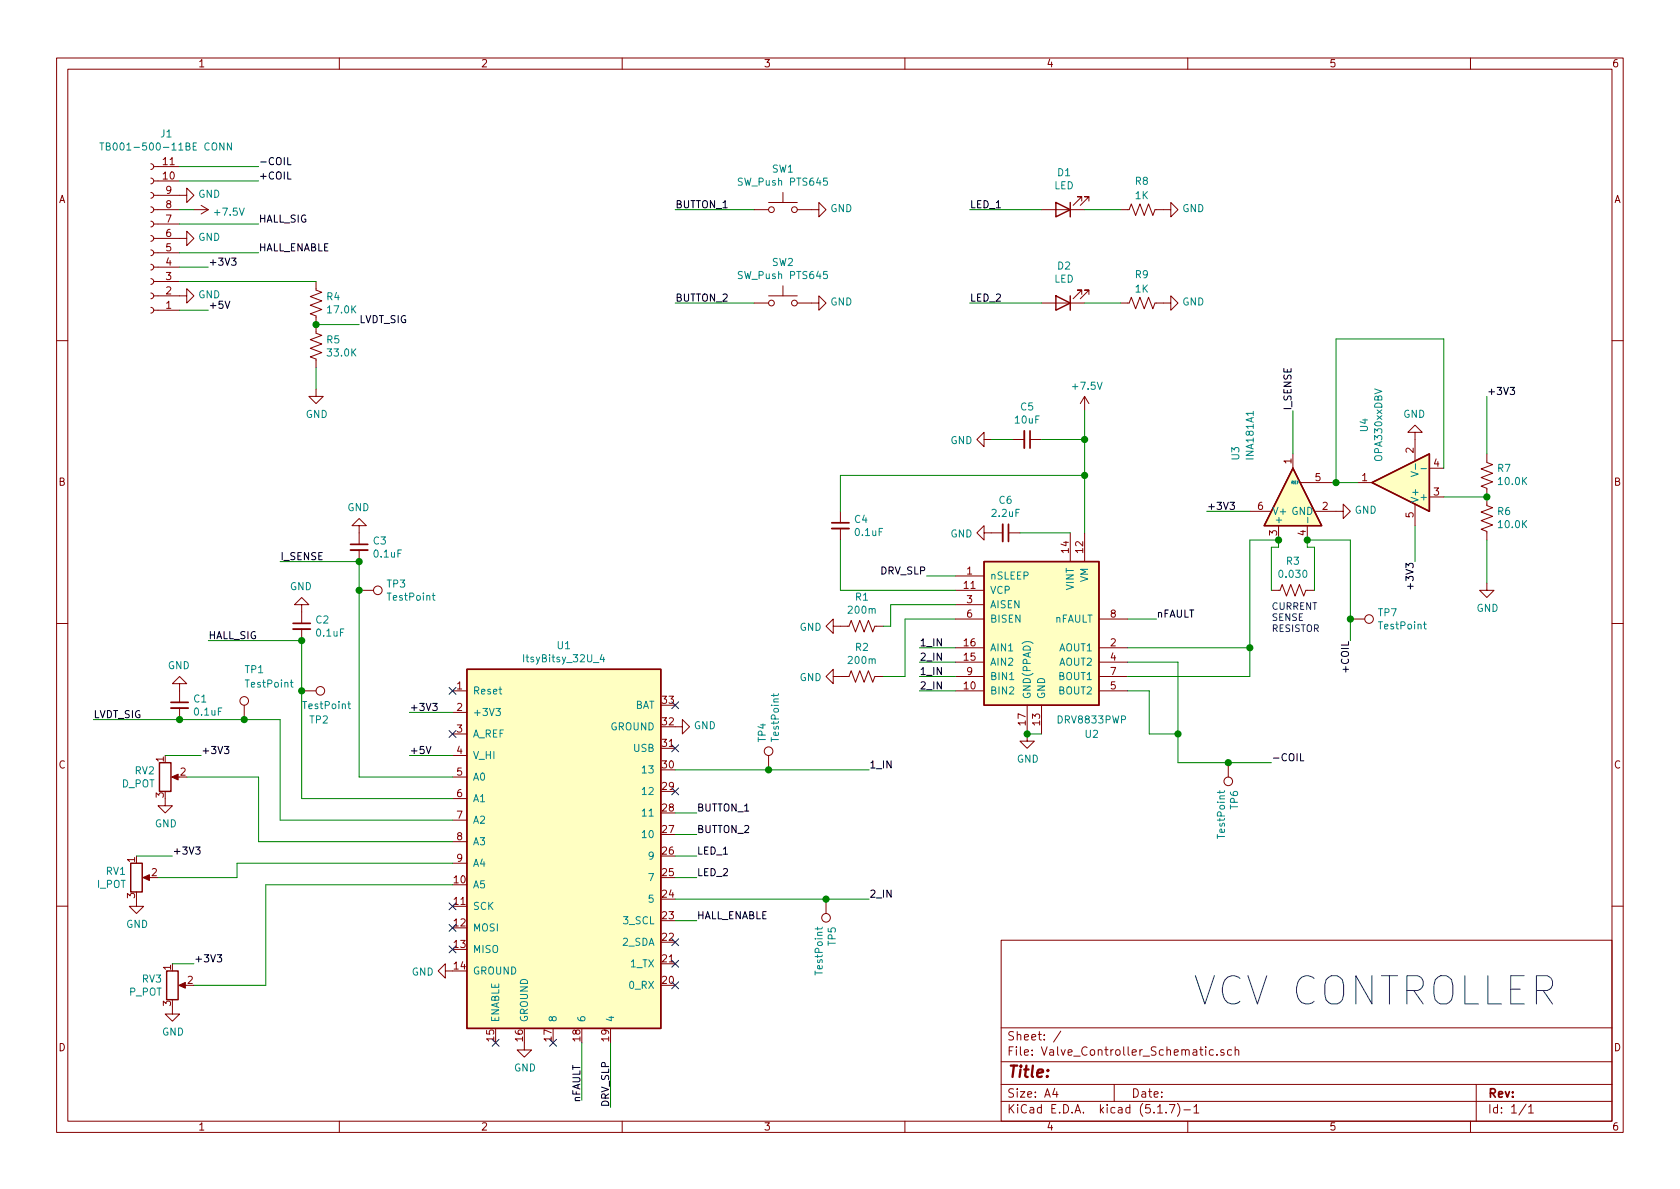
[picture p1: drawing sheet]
EESchema Schematic File Version 4
EELAYER 30 0
EELAYER END
$Descr A4 11693 8268
encoding utf-8
Sheet 1 1
Title ""
Date ""
Rev ""
Comp ""
Comment1 ""
Comment2 ""
Comment3 ""
Comment4 ""
$EndDescr
$Comp
L power:GND #PWR013
U 1 1
P 4700 5050
F 0 "#PWR013" H 4700 4800 50  0001 C CNN
F 1 "GND" V 4705 4922 50  0000 R CNN
F 2 "" H 4700 5050 50  0001 C CNN
F 3 "" H 4700 5050 50  0001 C CNN
	1    4700 5050
	0    -1   -1   0   
$EndComp
$Comp
L power:GND #PWR012
U 1 1
P 3650 7250
F 0 "#PWR012" H 3650 7000 50  0001 C CNN
F 1 "GND" H 3655 7077 50  0000 C CNN
F 2 "" H 3650 7250 50  0001 C CNN
F 3 "" H 3650 7250 50  0001 C CNN
	1    3650 7250
	1    0    0    -1  
$EndComp
$Comp
L power:GND #PWR011
U 1 1
P 3150 6750
F 0 "#PWR011" H 3150 6500 50  0001 C CNN
F 1 "GND" V 3155 6622 50  0000 R CNN
F 2 "" H 3150 6750 50  0001 C CNN
F 3 "" H 3150 6750 50  0001 C CNN
	1    3150 6750
	0    1    1    0   
$EndComp
Text Label 1950 3900 0    50   ~ 0
I_SENSE
Text Label 1450 4450 0    50   ~ 0
HALL_SIG
Text Label 650  5000 0    50   ~ 0
LVDT_SIG
$Comp
L Driver_Motor:DRV8833PWP U2
U 1 1
P 7250 4400
F 0 "U2" H 7600 3700 50  0000 C CNN
F 1 "DRV8833PWP" H 7600 3800 50  0000 C CNN
F 2 "Package_SO:HTSSOP-16-1EP_4.4x5mm_P0.65mm_EP3.4x5mm_Mask2.46x2.31mm_ThermalVias" H 7700 4850 50  0001 L CNN
F 3 "http://www.ti.com/lit/ds/symlink/drv8833.pdf" H 7100 4950 50  0001 C CNN
	1    7250 4400
	1    0    0    -1  
$EndComp
Text Label 6050 5350 0    50   ~ 0
1_IN
Text Label 6050 6250 0    50   ~ 0
2_IN
Text Label 6400 4700 0    50   ~ 0
1_IN
Text Label 6400 4800 0    50   ~ 0
2_IN
Text Label 6400 4500 0    50   ~ 0
1_IN
Text Label 6400 4600 0    50   ~ 0
2_IN
Wire Wire Line
	6650 4500 6400 4500
Wire Wire Line
	6650 4600 6400 4600
Wire Wire Line
	6650 4700 6400 4700
Wire Wire Line
	6650 4800 6400 4800
$Comp
L power:GND #PWR017
U 1 1
P 7150 5100
F 0 "#PWR017" H 7150 4850 50  0001 C CNN
F 1 "GND" H 7155 4927 50  0000 C CNN
F 2 "" H 7150 5100 50  0001 C CNN
F 3 "" H 7150 5100 50  0001 C CNN
	1    7150 5100
	1    0    0    -1  
$EndComp
Wire Wire Line
	7250 5100 7150 5100
Connection ~ 7150 5100
Text Label 4250 7700 1    50   ~ 0
DRV_SLP
Wire Wire Line
	4250 7700 4250 7250
Text Label 6450 4000 2    50   ~ 0
DRV_SLP
Wire Wire Line
	6450 4000 6650 4000
$Comp
L Device:C_Small C4
U 1 1
P 5850 3650
F 0 "C4" H 5942 3696 50  0000 L CNN
F 1 "0.1uF" H 5942 3605 50  0000 L CNN
F 2 "Capacitor_SMD:C_0805_2012Metric_Pad1.15x1.40mm_HandSolder" H 5850 3650 50  0001 C CNN
F 3 "~" H 5850 3650 50  0001 C CNN
	1    5850 3650
	1    0    0    -1  
$EndComp
Connection ~ 7550 3050
Wire Wire Line
	7550 3050 7550 2850
$Comp
L power:+7.5V #PWR018
U 1 1
P 7550 2850
F 0 "#PWR018" H 7550 2700 50  0001 C CNN
F 1 "+7.5V" H 7565 3023 50  0000 C CNN
F 2 "" H 7550 2850 50  0001 C CNN
F 3 "" H 7550 2850 50  0001 C CNN
	1    7550 2850
	1    0    0    -1  
$EndComp
$Comp
L Device:C_Small C5
U 1 1
P 7150 3050
F 0 "C5" V 6921 3050 50  0000 C CNN
F 1 "10uF" V 7012 3050 50  0000 C CNN
F 2 "Capacitor_SMD:C_0805_2012Metric_Pad1.15x1.40mm_HandSolder" H 7150 3050 50  0001 C CNN
F 3 "~" H 7150 3050 50  0001 C CNN
	1    7150 3050
	0    1    1    0   
$EndComp
Wire Wire Line
	7550 3050 7250 3050
$Comp
L power:GND #PWR016
U 1 1
P 6900 3050
F 0 "#PWR016" H 6900 2800 50  0001 C CNN
F 1 "GND" V 6905 2922 50  0000 R CNN
F 2 "" H 6900 3050 50  0001 C CNN
F 3 "" H 6900 3050 50  0001 C CNN
	1    6900 3050
	0    1    1    0   
$EndComp
Wire Wire Line
	7050 3050 6900 3050
Text Label 8050 4300 0    50   ~ 0
nFAULT
Wire Wire Line
	8050 4300 7850 4300
Wire Wire Line
	7850 4600 8200 4600
Wire Wire Line
	8200 4600 8200 5100
Wire Wire Line
	7850 4800 8000 4800
Wire Wire Line
	8000 4800 8000 5100
Wire Wire Line
	8000 5100 8200 5100
Connection ~ 8200 5100
Wire Wire Line
	8200 5100 8200 5300
Wire Wire Line
	6650 4100 5850 4100
Wire Wire Line
	5850 4100 5850 3750
Wire Wire Line
	7550 3050 7550 3300
Wire Wire Line
	5850 3550 5850 3300
Wire Wire Line
	5850 3300 7550 3300
Connection ~ 7550 3300
Wire Wire Line
	7550 3300 7550 3700
$Comp
L Device:R_US R1
U 1 1
P 6000 4350
F 0 "R1" V 5795 4350 50  0000 C CNN
F 1 "200m" V 5886 4350 50  0000 C CNN
F 2 "Resistor_SMD:R_0805_2012Metric_Pad1.15x1.40mm_HandSolder" V 6040 4340 50  0001 C CNN
F 3 "~" H 6000 4350 50  0001 C CNN
	1    6000 4350
	0    1    1    0   
$EndComp
$Comp
L Device:R_US R2
U 1 1
P 6000 4700
F 0 "R2" V 5795 4700 50  0000 C CNN
F 1 "200m" V 5886 4700 50  0000 C CNN
F 2 "Resistor_SMD:R_0805_2012Metric_Pad1.15x1.40mm_HandSolder" V 6040 4690 50  0001 C CNN
F 3 "~" H 6000 4700 50  0001 C CNN
	1    6000 4700
	0    1    1    0   
$EndComp
Wire Wire Line
	6150 4350 6200 4350
Wire Wire Line
	6200 4350 6200 4200
Wire Wire Line
	6200 4200 6650 4200
Wire Wire Line
	6150 4700 6300 4700
Wire Wire Line
	6300 4700 6300 4300
Wire Wire Line
	6300 4300 6650 4300
$Comp
L power:GND #PWR014
U 1 1
P 5850 4350
F 0 "#PWR014" H 5850 4100 50  0001 C CNN
F 1 "GND" V 5855 4222 50  0000 R CNN
F 2 "" H 5850 4350 50  0001 C CNN
F 3 "" H 5850 4350 50  0001 C CNN
	1    5850 4350
	0    1    1    0   
$EndComp
$Comp
L power:GND #PWR015
U 1 1
P 5850 4700
F 0 "#PWR015" H 5850 4450 50  0001 C CNN
F 1 "GND" V 5855 4572 50  0000 R CNN
F 2 "" H 5850 4700 50  0001 C CNN
F 3 "" H 5850 4700 50  0001 C CNN
	1    5850 4700
	0    1    1    0   
$EndComp
$Comp
L Device:R_POT RV2
U 1 1
P 1150 5400
F 0 "RV2" H 1081 5446 50  0000 R CNN
F 1 "D_POT" H 1081 5355 50  0000 R CNN
F 2 "Potentiometer_THT:Potentiometer_Bourns_3266Y_Vertical" H 1150 5400 50  0001 C CNN
F 3 "~" H 1150 5400 50  0001 C CNN
	1    1150 5400
	1    0    0    -1  
$EndComp
$Comp
L Device:R_POT RV1
U 1 1
P 950 6100
F 0 "RV1" H 880 6146 50  0000 R CNN
F 1 "I_POT" H 880 6055 50  0000 R CNN
F 2 "Potentiometer_THT:Potentiometer_Bourns_3266Y_Vertical" H 950 6100 50  0001 C CNN
F 3 "~" H 950 6100 50  0001 C CNN
	1    950  6100
	1    0    0    -1  
$EndComp
$Comp
L Device:R_POT RV3
U 1 1
P 1200 6850
F 0 "RV3" H 1131 6896 50  0000 R CNN
F 1 "P_POT" H 1131 6805 50  0000 R CNN
F 2 "Potentiometer_THT:Potentiometer_Bourns_3266Y_Vertical" H 1200 6850 50  0001 C CNN
F 3 "~" H 1200 6850 50  0001 C CNN
	1    1200 6850
	1    0    0    -1  
$EndComp
Text Label 2850 4950 0    50   ~ 0
+3V3
Text Label 1400 5250 0    50   ~ 0
+3V3
Text Label 1200 5950 0    50   ~ 0
+3V3
Text Label 1350 6700 0    50   ~ 0
+3V3
Wire Wire Line
	1400 5250 1150 5250
Wire Wire Line
	1200 5950 950  5950
Wire Wire Line
	1350 6700 1200 6700
$Comp
L power:GND #PWR06
U 1 1
P 1150 5550
F 0 "#PWR06" H 1150 5300 50  0001 C CNN
F 1 "GND" H 1155 5377 50  0000 C CNN
F 2 "" H 1150 5550 50  0001 C CNN
F 3 "" H 1150 5550 50  0001 C CNN
	1    1150 5550
	1    0    0    -1  
$EndComp
$Comp
L power:GND #PWR05
U 1 1
P 950 6250
F 0 "#PWR05" H 950 6000 50  0001 C CNN
F 1 "GND" H 955 6077 50  0000 C CNN
F 2 "" H 950 6250 50  0001 C CNN
F 3 "" H 950 6250 50  0001 C CNN
	1    950  6250
	1    0    0    -1  
$EndComp
$Comp
L power:GND #PWR07
U 1 1
P 1200 7000
F 0 "#PWR07" H 1200 6750 50  0001 C CNN
F 1 "GND" H 1205 6827 50  0000 C CNN
F 2 "" H 1200 7000 50  0001 C CNN
F 3 "" H 1200 7000 50  0001 C CNN
	1    1200 7000
	1    0    0    -1  
$EndComp
Wire Wire Line
	1300 5400 1800 5400
Wire Wire Line
	1800 5400 1800 5850
Wire Wire Line
	1100 6100 1650 6100
Wire Wire Line
	1650 6100 1650 6000
Wire Wire Line
	1350 6850 1850 6850
Wire Wire Line
	1850 6850 1850 6150
Text Label 1450 2150 0    50   ~ 0
+5V
Wire Wire Line
	1250 2150 1450 2150
$Comp
L power:GND #PWR03
U 1 1
P 1250 2050
F 0 "#PWR03" H 1250 1800 50  0001 C CNN
F 1 "GND" V 1255 1922 50  0000 R CNN
F 2 "" H 1250 2050 50  0001 C CNN
F 3 "" H 1250 2050 50  0001 C CNN
	1    1250 2050
	0    -1   -1   0   
$EndComp
Text Label 2500 2250 0    50   ~ 0
LVDT_SIG
Text Label 1450 1850 0    50   ~ 0
+3V3
$Comp
L power:GND #PWR02
U 1 1
P 1250 1650
F 0 "#PWR02" H 1250 1400 50  0001 C CNN
F 1 "GND" V 1255 1522 50  0000 R CNN
F 2 "" H 1250 1650 50  0001 C CNN
F 3 "" H 1250 1650 50  0001 C CNN
	1    1250 1650
	0    -1   -1   0   
$EndComp
Wire Wire Line
	1450 1850 1250 1850
Text Label 1800 1550 0    50   ~ 0
HALL_SIG
Text Label 4850 6400 0    50   ~ 0
HALL_ENABLE
Wire Wire Line
	4850 6400 4700 6400
Text Label 1800 1750 0    50   ~ 0
HALL_ENABLE
$Comp
L Device:C_Small C3
U 1 1
P 2500 3800
F 0 "C3" H 2592 3846 50  0000 L CNN
F 1 "0.1uF" H 2592 3755 50  0000 L CNN
F 2 "Capacitor_SMD:C_0805_2012Metric_Pad1.15x1.40mm_HandSolder" H 2500 3800 50  0001 C CNN
F 3 "~" H 2500 3800 50  0001 C CNN
	1    2500 3800
	1    0    0    -1  
$EndComp
$Comp
L power:GND #PWR010
U 1 1
P 2500 3700
F 0 "#PWR010" H 2500 3450 50  0001 C CNN
F 1 "GND" H 2505 3527 50  0000 C CNN
F 2 "" H 2500 3700 50  0001 C CNN
F 3 "" H 2500 3700 50  0001 C CNN
	1    2500 3700
	-1   0    0    1   
$EndComp
$Comp
L Device:C_Small C2
U 1 1
P 2100 4350
F 0 "C2" H 2192 4396 50  0000 L CNN
F 1 "0.1uF" H 2192 4305 50  0000 L CNN
F 2 "Capacitor_SMD:C_0805_2012Metric_Pad1.15x1.40mm_HandSolder" H 2100 4350 50  0001 C CNN
F 3 "~" H 2100 4350 50  0001 C CNN
	1    2100 4350
	1    0    0    -1  
$EndComp
$Comp
L power:GND #PWR09
U 1 1
P 2100 4250
F 0 "#PWR09" H 2100 4000 50  0001 C CNN
F 1 "GND" H 2105 4077 50  0000 C CNN
F 2 "" H 2100 4250 50  0001 C CNN
F 3 "" H 2100 4250 50  0001 C CNN
	1    2100 4250
	-1   0    0    1   
$EndComp
$Comp
L Device:C_Small C1
U 1 1
P 1250 4900
F 0 "C1" H 1342 4946 50  0000 L CNN
F 1 "0.1uF" H 1342 4855 50  0000 L CNN
F 2 "Capacitor_SMD:C_0805_2012Metric_Pad1.15x1.40mm_HandSolder" H 1250 4900 50  0001 C CNN
F 3 "~" H 1250 4900 50  0001 C CNN
	1    1250 4900
	1    0    0    -1  
$EndComp
$Comp
L power:GND #PWR08
U 1 1
P 1250 4800
F 0 "#PWR08" H 1250 4550 50  0001 C CNN
F 1 "GND" H 1255 4627 50  0000 C CNN
F 2 "" H 1250 4800 50  0001 C CNN
F 3 "" H 1250 4800 50  0001 C CNN
	1    1250 4800
	-1   0    0    1   
$EndComp
Wire Wire Line
	1450 4450 2100 4450
Wire Wire Line
	2100 4450 2100 4800
Connection ~ 2100 4450
Wire Wire Line
	2100 5550 3150 5550
Wire Wire Line
	1950 5700 3150 5700
Wire Wire Line
	1800 5850 3150 5850
Wire Wire Line
	1650 6000 3150 6000
Wire Wire Line
	1850 6150 3150 6150
Wire Wire Line
	1950 3900 2500 3900
Wire Wire Line
	2500 3900 2500 4100
Wire Wire Line
	2500 5400 3150 5400
Connection ~ 2500 3900
Wire Wire Line
	2850 4950 3150 4950
$Comp
L power:+7.5V #PWR04
U 1 1
P 1350 1450
F 0 "#PWR04" H 1350 1300 50  0001 C CNN
F 1 "+7.5V" V 1365 1578 50  0000 L CNN
F 2 "" H 1350 1450 50  0001 C CNN
F 3 "" H 1350 1450 50  0001 C CNN
	1    1350 1450
	0    1    1    0   
$EndComp
Wire Wire Line
	1250 1550 1800 1550
Wire Wire Line
	1250 1750 1800 1750
Wire Wire Line
	1250 1450 1350 1450
$Comp
L power:GND #PWR01
U 1 1
P 1250 1350
F 0 "#PWR01" H 1250 1100 50  0001 C CNN
F 1 "GND" V 1255 1222 50  0000 R CNN
F 2 "" H 1250 1350 50  0001 C CNN
F 3 "" H 1250 1350 50  0001 C CNN
	1    1250 1350
	0    -1   -1   0   
$EndComp
$Comp
L Amplifier_Current:INA181 U3
U 1 1
P 9000 3450
F 0 "U3" H 9250 3850 50  0000 L CNN
F 1 "INA181A1" H 9250 3750 50  0000 L CNN
F 2 "Package_TO_SOT_SMD:SOT-23-6" H 9050 3500 50  0001 C CNN
F 3 "http://www.ti.com/lit/ds/symlink/ina181.pdf" H 9150 3600 50  0001 C CNN
	1    9000 3450
	0    -1   -1   0   
$EndComp
Text Label 9000 2850 1    50   ~ 0
I_SENSE
Wire Wire Line
	9000 2850 9000 3150
$Comp
L Device:R_US R3
U 1 1
P 9000 4100
F 0 "R3" V 8795 4100 50  0000 C CNN
F 1 "0.030" V 8886 4100 50  0000 C CNN
F 2 "Resistor_SMD:R_0805_2012Metric_Pad1.15x1.40mm_HandSolder" V 9040 4090 50  0001 C CNN
F 3 "~" H 9000 4100 50  0001 C CNN
	1    9000 4100
	0    1    1    0   
$EndComp
Wire Wire Line
	7850 4500 8700 4500
Wire Wire Line
	8700 4700 8700 4500
Wire Wire Line
	8900 3750 8900 3800
Wire Wire Line
	8900 3800 8850 3800
Wire Wire Line
	8850 3800 8850 4100
Wire Wire Line
	9150 4100 9150 3800
Wire Wire Line
	9150 3800 9100 3800
Wire Wire Line
	9100 3800 9100 3750
$Comp
L power:GND #PWR019
U 1 1
P 9300 3550
F 0 "#PWR019" H 9300 3300 50  0001 C CNN
F 1 "GND" V 9305 3422 50  0000 R CNN
F 2 "" H 9300 3550 50  0001 C CNN
F 3 "" H 9300 3550 50  0001 C CNN
	1    9300 3550
	0    -1   -1   0   
$EndComp
Wire Wire Line
	7850 4700 8700 4700
NoConn ~ 4700 4900
NoConn ~ 4700 5200
NoConn ~ 4700 5500
NoConn ~ 4700 6550
NoConn ~ 4700 6700
NoConn ~ 4700 6850
NoConn ~ 3850 7250
NoConn ~ 3450 7250
NoConn ~ 3150 6600
NoConn ~ 3150 6450
NoConn ~ 3150 6300
NoConn ~ 3150 5100
NoConn ~ 3150 4800
Text Label 9400 4450 3    50   ~ 0
+COIL
Text Label 8850 5300 0    50   ~ 0
-COIL
Wire Wire Line
	8200 5300 8550 5300
Text Label 1800 1250 0    50   ~ 0
+COIL
$Comp
L Connector:Conn_01x11_Female J1
U 1 1
P 1050 1650
F 0 "J1" H 942 925 50  0000 C CNN
F 1 "TB001-500-11BE CONN" H 942 1016 50  0000 C CNN
F 2 "Connector:TB001-500-11BE" H 1050 1650 50  0001 C CNN
F 3 "~" H 1050 1650 50  0001 C CNN
	1    1050 1650
	-1   0    0    1   
$EndComp
Wire Wire Line
	1250 1250 1800 1250
Text Label 1800 1150 0    50   ~ 0
-COIL
Wire Wire Line
	1250 1150 1800 1150
Wire Wire Line
	9100 3750 9400 3750
Wire Wire Line
	9400 3750 9400 4300
Connection ~ 9100 3750
Wire Wire Line
	8900 3750 8700 3750
Wire Wire Line
	8700 3750 8700 4500
Connection ~ 8900 3750
Connection ~ 8700 4500
Text Label 4850 5650 0    50   ~ 0
BUTTON_1
Text Label 4850 5800 0    50   ~ 0
BUTTON_2
Wire Wire Line
	4700 5650 4850 5650
Wire Wire Line
	4700 5800 4850 5800
Text Label 4850 5950 0    50   ~ 0
LED_1
Text Label 4850 6100 0    50   ~ 0
LED_2
Wire Wire Line
	4850 5950 4700 5950
Wire Wire Line
	4850 6100 4700 6100
$Comp
L Device:LED D1
U 1 1
P 7400 1450
F 0 "D1" H 7393 1195 50  0000 C CNN
F 1 "LED" H 7393 1286 50  0000 C CNN
F 2 "LED_SMD:LED_0805_2012Metric_Pad1.15x1.40mm_HandSolder" H 7400 1450 50  0001 C CNN
F 3 "~" H 7400 1450 50  0001 C CNN
	1    7400 1450
	-1   0    0    1   
$EndComp
Wire Wire Line
	7550 2100 7800 2100
Wire Wire Line
	7550 1450 7800 1450
$Comp
L power:GND #PWR023
U 1 1
P 8100 2100
F 0 "#PWR023" H 8100 1850 50  0001 C CNN
F 1 "GND" V 8105 1972 50  0000 R CNN
F 2 "" H 8100 2100 50  0001 C CNN
F 3 "" H 8100 2100 50  0001 C CNN
	1    8100 2100
	0    -1   -1   0   
$EndComp
$Comp
L power:GND #PWR022
U 1 1
P 8100 1450
F 0 "#PWR022" H 8100 1200 50  0001 C CNN
F 1 "GND" V 8105 1322 50  0000 R CNN
F 2 "" H 8100 1450 50  0001 C CNN
F 3 "" H 8100 1450 50  0001 C CNN
	1    8100 1450
	0    -1   -1   0   
$EndComp
Wire Wire Line
	6750 2100 7250 2100
Wire Wire Line
	6750 1450 7250 1450
Text Label 6750 2100 0    50   ~ 0
LED_2
Text Label 6750 1450 0    50   ~ 0
LED_1
$Comp
L Device:LED D2
U 1 1
P 7400 2100
F 0 "D2" H 7393 1845 50  0000 C CNN
F 1 "LED" H 7393 1936 50  0000 C CNN
F 2 "LED_SMD:LED_0805_2012Metric_Pad1.15x1.40mm_HandSolder" H 7400 2100 50  0001 C CNN
F 3 "~" H 7400 2100 50  0001 C CNN
	1    7400 2100
	-1   0    0    1   
$EndComp
$Comp
L power:GND #PWR021
U 1 1
P 5650 2100
F 0 "#PWR021" H 5650 1850 50  0001 C CNN
F 1 "GND" V 5655 1972 50  0000 R CNN
F 2 "" H 5650 2100 50  0001 C CNN
F 3 "" H 5650 2100 50  0001 C CNN
	1    5650 2100
	0    -1   -1   0   
$EndComp
$Comp
L power:GND #PWR020
U 1 1
P 5650 1450
F 0 "#PWR020" H 5650 1200 50  0001 C CNN
F 1 "GND" V 5655 1322 50  0000 R CNN
F 2 "" H 5650 1450 50  0001 C CNN
F 3 "" H 5650 1450 50  0001 C CNN
	1    5650 1450
	0    -1   -1   0   
$EndComp
Wire Wire Line
	4700 2100 5250 2100
Wire Wire Line
	4700 1450 5250 1450
Text Label 4700 2100 0    50   ~ 0
BUTTON_2
Text Label 4700 1450 0    50   ~ 0
BUTTON_1
$Comp
L Switch:SW_Push SW1
U 1 1
P 5450 1450
F 0 "SW1" H 5450 1735 50  0000 C CNN
F 1 "SW_Push PTS645" H 5450 1644 50  0000 C CNN
F 2 "Button_Switch_SMD:SW_SPST_PTS645" H 5450 1650 50  0001 C CNN
F 3 "~" H 5450 1650 50  0001 C CNN
	1    5450 1450
	1    0    0    -1  
$EndComp
$Comp
L Switch:SW_Push SW2
U 1 1
P 5450 2100
F 0 "SW2" H 5450 2385 50  0000 C CNN
F 1 "SW_Push PTS645" H 5450 2294 50  0000 C CNN
F 2 "Button_Switch_SMD:SW_SPST_PTS645" H 5450 2300 50  0001 C CNN
F 3 "~" H 5450 2300 50  0001 C CNN
	1    5450 2100
	1    0    0    -1  
$EndComp
Text Notes 8300 7000 0    197  ~ 0
VCV CONTROLLER
Text Label 8400 3550 0    50   ~ 0
+3V3
Wire Wire Line
	8400 3550 8700 3550
$Comp
L power:GND #PWR026
U 1 1
P 10350 4050
F 0 "#PWR026" H 10350 3800 50  0001 C CNN
F 1 "GND" H 10355 3877 50  0000 C CNN
F 2 "" H 10350 4050 50  0001 C CNN
F 3 "" H 10350 4050 50  0001 C CNN
	1    10350 4050
	1    0    0    -1  
$EndComp
$Comp
L Device:R_US R7
U 1 1
P 10350 3300
F 0 "R7" H 10282 3254 50  0000 R CNN
F 1 "10.0K" H 10282 3345 50  0000 R CNN
F 2 "Resistor_SMD:R_0805_2012Metric_Pad1.15x1.40mm_HandSolder" V 10390 3290 50  0001 C CNN
F 3 "~" H 10350 3300 50  0001 C CNN
	1    10350 3300
	-1   0    0    1   
$EndComp
Wire Wire Line
	10350 3750 10350 4050
Text Notes 8850 4400 0    47   ~ 0
CURRENT\nSENSE\nRESISTOR\n
Text Label 2850 5250 0    50   ~ 0
+5V
Wire Wire Line
	2850 5250 3150 5250
$Comp
L Device:R_US R5
U 1 1
P 2200 2400
F 0 "R5" H 2268 2446 50  0000 L CNN
F 1 "33.0K" H 2268 2355 50  0000 L CNN
F 2 "Resistor_SMD:R_0805_2012Metric_Pad1.15x1.40mm_HandSolder" V 2240 2390 50  0001 C CNN
F 3 "~" H 2200 2400 50  0001 C CNN
	1    2200 2400
	1    0    0    -1  
$EndComp
$Comp
L Device:R_US R4
U 1 1
P 2200 2100
F 0 "R4" H 2268 2146 50  0000 L CNN
F 1 "17.0K" H 2268 2055 50  0000 L CNN
F 2 "Resistor_SMD:R_0805_2012Metric_Pad1.15x1.40mm_HandSolder" V 2240 2090 50  0001 C CNN
F 3 "~" H 2200 2100 50  0001 C CNN
	1    2200 2100
	1    0    0    -1  
$EndComp
Wire Wire Line
	2200 2250 2500 2250
$Comp
L power:GND #PWR024
U 1 1
P 2200 2700
F 0 "#PWR024" H 2200 2450 50  0001 C CNN
F 1 "GND" H 2205 2527 50  0000 C CNN
F 2 "" H 2200 2700 50  0001 C CNN
F 3 "" H 2200 2700 50  0001 C CNN
	1    2200 2700
	1    0    0    -1  
$EndComp
Wire Wire Line
	2200 2700 2200 2550
$Comp
L Device:C_Small C6
U 1 1
P 7000 3700
F 0 "C6" V 6771 3700 50  0000 C CNN
F 1 "2.2uF" V 6862 3700 50  0000 C CNN
F 2 "Capacitor_SMD:C_0805_2012Metric_Pad1.15x1.40mm_HandSolder" H 7000 3700 50  0001 C CNN
F 3 "~" H 7000 3700 50  0001 C CNN
	1    7000 3700
	0    1    1    0   
$EndComp
$Comp
L power:GND #PWR025
U 1 1
P 6900 3700
F 0 "#PWR025" H 6900 3450 50  0001 C CNN
F 1 "GND" V 6905 3572 50  0000 R CNN
F 2 "" H 6900 3700 50  0001 C CNN
F 3 "" H 6900 3700 50  0001 C CNN
	1    6900 3700
	0    1    1    0   
$EndComp
Wire Wire Line
	7100 3700 7450 3700
Text Label 10350 2750 0    50   ~ 0
+3V3
Wire Wire Line
	10350 3150 10350 2750
Wire Wire Line
	10050 3450 10350 3450
Wire Wire Line
	9450 3350 9300 3350
Connection ~ 9300 3350
$Comp
L Device:R_US R6
U 1 1
P 10350 3600
F 0 "R6" H 10282 3554 50  0000 R CNN
F 1 "10.0K" H 10282 3645 50  0000 R CNN
F 2 "Resistor_SMD:R_0805_2012Metric_Pad1.15x1.40mm_HandSolder" V 10390 3590 50  0001 C CNN
F 3 "~" H 10350 3600 50  0001 C CNN
	1    10350 3600
	-1   0    0    1   
$EndComp
Connection ~ 10350 3450
$Comp
L Amplifier_Operational:OPA330xxDBV U4
U 1 1
P 9750 3350
F 0 "U4" V 10000 2950 50  0000 C CNN
F 1 "OPA330xxDBV" V 9900 2950 50  0000 C CNN
F 2 "Package_TO_SOT_SMD:SOT-23-5" H 9650 3150 50  0001 L CNN
F 3 "http://www.ti.com/lit/ds/symlink/opa330.pdf" H 9750 3550 50  0001 C CNN
	1    9750 3350
	-1   0    0    1   
$EndComp
$Comp
L power:GND #PWR027
U 1 1
P 9850 3050
F 0 "#PWR027" H 9850 2800 50  0001 C CNN
F 1 "GND" H 9855 2877 50  0000 C CNN
F 2 "" H 9850 3050 50  0001 C CNN
F 3 "" H 9850 3050 50  0001 C CNN
	1    9850 3050
	-1   0    0    1   
$EndComp
Wire Wire Line
	9300 2350 10050 2350
Wire Wire Line
	10050 2350 10050 3250
Wire Wire Line
	9300 2350 9300 3350
Text Label 9850 3900 3    50   ~ 0
+3V3
Wire Wire Line
	9850 3900 9850 3650
$Comp
L Device:R_US R8
U 1 1
P 7950 1450
F 0 "R8" V 7750 1500 50  0000 R CNN
F 1 "1K" V 7850 1500 50  0000 R CNN
F 2 "Resistor_SMD:R_0805_2012Metric_Pad1.15x1.40mm_HandSolder" V 7990 1440 50  0001 C CNN
F 3 "~" H 7950 1450 50  0001 C CNN
	1    7950 1450
	0    1    1    0   
$EndComp
$Comp
L Device:R_US R9
U 1 1
P 7950 2100
F 0 "R9" V 7750 2150 50  0000 R CNN
F 1 "1K" V 7850 2150 50  0000 R CNN
F 2 "Resistor_SMD:R_0805_2012Metric_Pad1.15x1.40mm_HandSolder" V 7990 2090 50  0001 C CNN
F 3 "~" H 7950 2100 50  0001 C CNN
	1    7950 2100
	0    1    1    0   
$EndComp
$Comp
L Valve_Controller_Schematic-rescue:ItsyBitsy_32U_4-Adafruit U1
U 1 1
P 3600 4500
F 0 "U1" H 3925 4517 50  0000 C CNN
F 1 "ItsyBitsy_32U_4" H 3925 4426 50  0000 C CNN
F 2 "Adafruit:ItsyBitsy_32U_4" H 3600 4500 50  0001 C CNN
F 3 "" H 3600 4500 50  0001 C CNN
	1    3600 4500
	1    0    0    -1  
$EndComp
$Comp
L Connector:TestPoint TP3
U 1 1
P 2500 4100
F 0 "TP3" V 2454 4288 50  0000 L CNN
F 1 "TestPoint" V 2545 4288 50  0000 L CNN
F 2 "TestPoint:TestPoint_Keystone_5000-5004_Miniature" H 2700 4100 50  0001 C CNN
F 3 "~" H 2700 4100 50  0001 C CNN
	1    2500 4100
	0    1    1    0   
$EndComp
Connection ~ 2500 4100
Wire Wire Line
	2500 4100 2500 5400
$Comp
L Connector:TestPoint TP2
U 1 1
P 2100 4800
F 0 "TP2" V 2300 4850 50  0000 L CNN
F 1 "TestPoint" V 2200 4800 50  0000 L CNN
F 2 "TestPoint:TestPoint_Keystone_5000-5004_Miniature" H 2300 4800 50  0001 C CNN
F 3 "~" H 2300 4800 50  0001 C CNN
	1    2100 4800
	0    1    1    0   
$EndComp
Connection ~ 2100 4800
Wire Wire Line
	2100 4800 2100 5550
$Comp
L Connector:TestPoint TP1
U 1 1
P 1700 5000
F 0 "TP1" H 1700 5350 50  0000 L CNN
F 1 "TestPoint" H 1700 5250 50  0000 L CNN
F 2 "TestPoint:TestPoint_Keystone_5000-5004_Miniature" H 1900 5000 50  0001 C CNN
F 3 "~" H 1900 5000 50  0001 C CNN
	1    1700 5000
	1    0    0    -1  
$EndComp
Wire Wire Line
	650  5000 1250 5000
Wire Wire Line
	1700 5000 1950 5000
Wire Wire Line
	1950 5000 1950 5700
Text Label 4050 7400 3    50   ~ 0
nFAULT
Wire Wire Line
	1700 5000 1250 5000
Connection ~ 1700 5000
Connection ~ 1250 5000
Wire Wire Line
	4050 7250 4050 7650
Wire Wire Line
	4700 5350 5350 5350
Wire Wire Line
	4700 6250 5750 6250
$Comp
L Connector:TestPoint TP4
U 1 1
P 5350 5350
F 0 "TP4" V 5304 5538 50  0000 L CNN
F 1 "TestPoint" V 5395 5538 50  0000 L CNN
F 2 "TestPoint:TestPoint_Keystone_5000-5004_Miniature" H 5550 5350 50  0001 C CNN
F 3 "~" H 5550 5350 50  0001 C CNN
	1    5350 5350
	1    0    0    -1  
$EndComp
Connection ~ 5350 5350
Wire Wire Line
	5350 5350 6050 5350
$Comp
L Connector:TestPoint TP5
U 1 1
P 5750 6250
F 0 "TP5" V 5704 6438 50  0000 L CNN
F 1 "TestPoint" V 5795 6438 50  0000 L CNN
F 2 "TestPoint:TestPoint_Keystone_5000-5004_Miniature" H 5950 6250 50  0001 C CNN
F 3 "~" H 5950 6250 50  0001 C CNN
	1    5750 6250
	-1   0    0    1   
$EndComp
Connection ~ 5750 6250
Wire Wire Line
	5750 6250 6050 6250
$Comp
L Connector:TestPoint TP6
U 1 1
P 8550 5300
F 0 "TP6" V 8504 5488 50  0000 L CNN
F 1 "TestPoint" V 8595 5488 50  0000 L CNN
F 2 "TestPoint:TestPoint_Keystone_5000-5004_Miniature" H 8750 5300 50  0001 C CNN
F 3 "~" H 8750 5300 50  0001 C CNN
	1    8550 5300
	-1   0    0    1   
$EndComp
Connection ~ 8550 5300
Wire Wire Line
	8550 5300 8850 5300
$Comp
L Connector:TestPoint TP7
U 1 1
P 9400 4300
F 0 "TP7" V 9354 4488 50  0000 L CNN
F 1 "TestPoint" V 9445 4488 50  0000 L CNN
F 2 "TestPoint:TestPoint_Keystone_5000-5004_Miniature" H 9600 4300 50  0001 C CNN
F 3 "~" H 9600 4300 50  0001 C CNN
	1    9400 4300
	0    1    1    0   
$EndComp
Connection ~ 9400 4300
Wire Wire Line
	9400 4300 9400 4450
Connection ~ 2200 2250
Wire Wire Line
	2200 1950 1250 1950
$EndSCHEMATC
